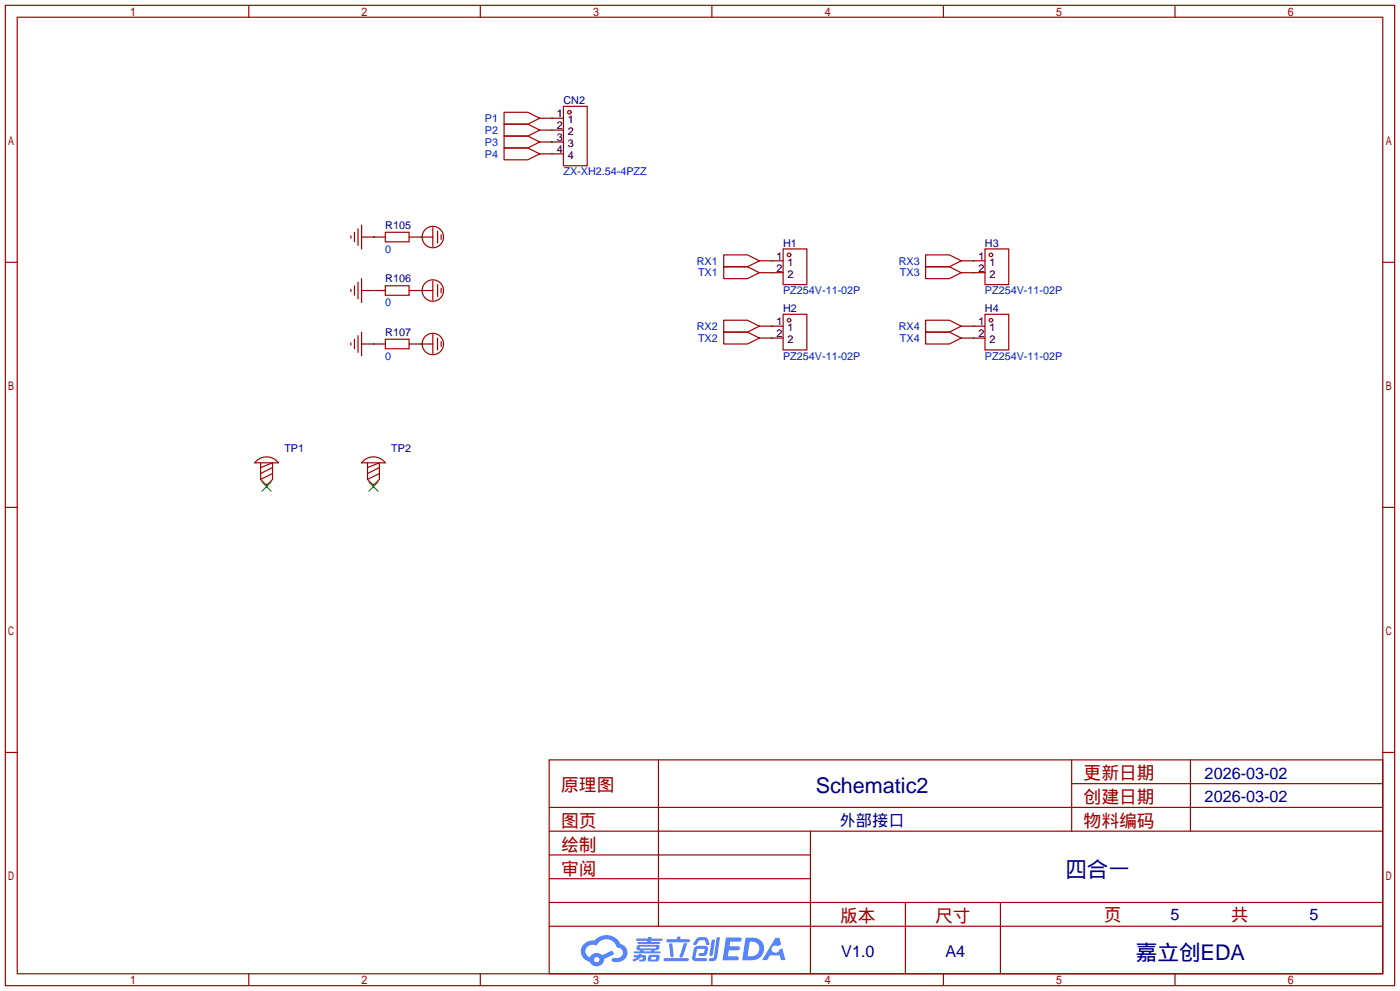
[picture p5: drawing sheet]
<svg xmlns="http://www.w3.org/2000/svg" width="299mm" height="212mm" viewBox="0 0 299 212" stroke-linecap="round" stroke-linejoin="round" font-family="sans-serif">
<g fill="none" stroke="#a10000" stroke-width=".25">
<path d="M1.1 1.1h297.2v209.6h-297.2zM3.7 3.7h292.1v204.5h-292.1zM53.2 1.1v2.6M102.7 1.1v2.6M152.3 1.1v2.6M201.8 1.1v2.6M251.3 1.1v2.6M1.1 56.1h2.6M295.8 56.1h2.5M1.1 108.5h2.6M295.8 108.5h2.5M1.1 160.8h2.6"/>
<path d="M117.5 162.4h178.3v45.8h-178.3zM117.5 177.7h178.3M117.5 172.6h178.3M140.8 162.4v35.6M173.4 177.7v30.5M229.2 162.4v15.3M229.2 167.5h66.6M254.6 162.4v15.3M295.8 160.8h2.5M117.5 182.8h55.9M117.5 198h178.3M117.5 192.9h178.3"/>
<path d="M117.5 187.8h55.9M193.7 192.9v15.3M214 192.9v15.3M53.2 208.2v2.5M102.7 208.2v2.5M152.3 208.2v2.5M201.8 208.2v2.5M251.3 208.2v2.5"/>
</g>
<g fill="#5487ff">
<path d="M155.3 200.4h2.7a.48 .48 0 0 1 .7 .4 .48 .48 0 0 1-.7 .5h-1.8l-.2 1h1.9a.43 .43 0 0 1 .4 .5 .43 .43 0 0 1-.5 .3h-1.9l-.2 1.3h1.7a.45 .45 0 0 1 .6 .2 .45 .45 0 0 1-.2 .6l-3.2 .1z"/>
<path d="M165.9 200.5h.8l.4 1.4-.7 .4a.84 .84 0 0 0-1.2 .2 .84 .84 0 0 0 .3 1.2 .84 .84 0 0 0 1.1-.5l.1-.2 .6-.3 .7 2.5h-.9l-.3-1h-2.1l-.6 1h-1.1z"/>
<path d="M152.2 200.9h.8l-.5 3.2a.36 .36 0 0 1-.4 .3 .36 .36 0 0 1-.3-.4z"/>
<path d="M153.3 200.4h.7l-.6 4.3a1.13 1.13 0 0 1-1.8 .6l.2-.4 .7-.1 .2-.2z"/>
<path d="M149 200.7l.6-.4h1a.77 .77 0 0 1 .9 .6l.3 .9-.2 .2h-.5l-.3-.9-.2-.1h-1l-.7 1-.6-.1v-.1z"/>
<path d="M148.6 202.5l.5-.3h1.7a.81 .81 0 0 1 .7 .5 .81 .81 0 0 1-.2 .8 .81 .81 0 0 1-.9 .9h-.7a.32 .32 0 0 1-.3-.4 .32 .32 0 0 1 .4-.3h.7l.3-.9-1.7 .1-.3 1.9h2.1a.32 .32 0 0 1 .4 .4 .32 .32 0 0 1-.4 .3l-2.3-.1-.5-.3v-.5z"/>
<path d="M142 204.8h5a.33 .33 0 0 1 .3 .4 .33 .33 0 0 1-.3 .3h-4.9l-.2-.2z"/>
<path d="M146.3 201.6h.7l-.6 2a.98 .98 0 0 1-.8 1.1l-.3-.3z"/>
<path d="M143.1 201.7h.7l.3 2.6a.34 .34 0 0 1-.3 .3 .34 .34 0 0 1-.4-.2z"/>
<path d="M142.6 200.8h2.2l.2-.6h.6l-.1 .6h1.8a.32 .32 0 0 1 .3 .3 .32 .32 0 0 1-.4 .3h-4.5l-.1-.1z"/>
<path d="M135.6 204.2h.9l.1-.2 .7-.1-.1 .3h.9a.82 .82 0 0 1-.6 1.3h-.7v-.4h.6l.1-.4a.68 .68 0 0 0-1 .4l-1 .4-.2-.4 1-.4h-.8z"/>
<path d="M136.1 200.6h2.5v-.3h.8l-.1 .3h2.2l.2 .3-.2 .2h-2.3v.3h1.8l.2 .2-.2 .2h-4.5l-.1-.4h2l.1-.3h-2.3l-.1-.2z"/>
<path d="M159.5 200.4l-.7 4.9h1.6a2.5 2.5 0 0 0 3-2.5 2.5 2.5 0 0 0-3.1-2.4zM160.4 201.3a1.61 1.61 0 0 1 2 1.4 1.61 1.61 0 0 1-1.8 1.7h-.7z"/>
<path d="M136.3 202.2a.55 .55 0 0 0-.2 .7 .55 .55 0 0 0 .7 .2l.1 .3h-1.3v.4h5.5l.2-.2-.2-.2h-1.2l.2-.3a.7 .7 0 0 0 .8-.2 .7 .7 0 0 0 0-.9h-4.1zM136.9 202.4h3.3l.2 .1-.2 .2h-3.2zM137.6 203.1h1.7l-.2 .3h-1.4z"/>
<path d="M138.8 204.3a1.05 1.05 0 0 0-.1 1.2 2.91 2.91 0 0 0 2.2-.2 .98 .98 0 0 0 0-1.2h-1.6zM139.4 204.6l.8-.1 .1 .4-.2 .2h-.8z"/>
<path d="M125 201.7a2.23 2.23 0 0 0-.7 2.3 2.23 2.23 0 0 0 1.8 1.6 1.58 1.58 0 0 0 1.8 .9 1.58 1.58 0 0 0 1.3-1.5l2.2-1-.5-.8-2.1 1a1.65 1.65 0 0 0-2.6 .5 1.47 1.47 0 0 1-.8-2.1 1.47 1.47 0 0 1 2.2-.5 2.3 2.3 0 0 1 2.3-1.3 2.3 2.3 0 0 1 2.1 1.7 1.12 1.12 0 0 1 1.2 1.1 1.12 1.12 0 0 1-1.1 1.2h-.7a.45 .45 0 0 0-.6 .3 .45 .45 0 0 0 .5 .6 2.21 2.21 0 0 0 2.2-.6 2.21 2.21 0 0 0 .5-2.3 2.13 2.13 0 0 0-1.3-1 3.3 3.3 0 0 0-5.5-.7l-1.2 .1zM127.1 205.2a.57 .57 0 0 1 1.1 0 .57 .57 0 0 1-1.1 0z"/>
</g>
<g fill="none" stroke="#a10000" stroke-width=".25">
<path d="M107.8 24h5.1l2.5 1.3-2.5 1.2h-5.1zM107.8 26.5h5.1l2.5 1.3-2.5 1.3h-5.1zM107.8 29.1h5.1l2.5 1.3-2.5 1.2h-5.1zM107.8 31.6h5.1l2.5 1.3-2.5 1.3h-5.1zM120.5 22.7h5.1v12.7h-5.1zM75.1 50.4v.5M75.8 49.7v2M76.6 48.9v3.6M77.3 48.1v5.1M77.3 59.6v5M82.4 49.7h5.1v2h-5.1zM92.6 48.6v4.1"/>
<path d="M93.6 49.4v2.5M94.4 50.2v1M154.8 54.5h5.1l2.5 1.3-2.5 1.2h-5.1zM154.8 57h5.1l2.5 1.3-2.5 1.3h-5.1zM167.5 53.2h5.1v7.6h-5.1zM198 54.5h5.1l2.5 1.3-2.5 1.2h-5.1zM198 57h5.1l2.5 1.3-2.5 1.3h-5.1zM210.7 53.2h5.1v7.6h-5.1zM75.1 61.8v.6M75.1 73.3v.5M75.8 61.1v2M75.8 72.5v2"/>
<path d="M76.6 60.3v3.6M76.6 71.8v3.5M77.3 71v5.1M82.4 61.1h5.1v2h-5.1zM82.4 72.5h5.1v2h-5.1zM92.6 60.1v4M92.6 71.5v4.1M93.6 60.8v2.6M93.6 72.3v2.5M94.4 61.6v1M94.4 73v1M154.8 68.5h5.1l2.5 1.2-2.5 1.3h-5.1z"/>
<path d="M154.8 71h5.1l2.5 1.3-2.5 1.2h-5.1zM167.5 67.2h5.1v7.6h-5.1zM198 68.5h5.1l2.5 1.2-2.5 1.3h-5.1zM198 71h5.1l2.5 1.3-2.5 1.2h-5.1zM210.7 67.2h5.1v7.6h-5.1zM54.9 98.5a3.2 3.2 0 0 1 4.7 .4h-5.1zM55.8 98.9v3.6l1.2 1.3 1.3-1.3v-3.6l-2.5 1M58.3 99.9l-2.5 1.3M77.8 98.5a3.2 3.2 0 0 1 4.6 .4h-5.1zM78.6 98.9v3.6l1.3 1.3 1.3-1.3v-3.6l-2.6 1M81.2 99.9l-2.6 1.3M58.3 101.2l-2.5 1.3"/>
<path d="M81.2 101.2l-2.6 1.3"/>
<circle cx="121.8" cy="24" r=".38"/>
<circle cx="92.6" cy="50.7" r="2.29"/>
<circle cx="168.8" cy="54.5" r=".38"/>
<circle cx="212" cy="54.5" r=".38"/>
<circle cx="92.6" cy="62.1" r="2.29"/>
<circle cx="92.6" cy="73.5" r="2.29"/>
<circle cx="168.8" cy="68.5" r=".38"/>
<circle cx="212" cy="68.5" r=".38"/>
</g>
<g fill="none" stroke="#870000" stroke-width=".25">
<path d="M115.4 25.3h5.1M115.4 27.8h5.1M115.4 30.4h5.1M115.4 32.9h5.1M77.3 50.7h5.1M87.5 50.7h5.1M162.4 55.8h5.1M162.4 58.3h5.1M205.6 55.8h5.1M205.6 58.3h5.1M77.3 62.1h5.1M77.3 73.5h5.1"/>
<path d="M87.5 62.1h5.1M87.5 73.5h5.1M162.4 69.7h5.1M162.4 72.3h5.1M205.6 69.7h5.1M205.6 72.3h5.1M57 103.5v.5M79.9 103.5v.5"/>
</g>
<g fill="none" stroke="#008700" stroke-width=".25">
<path d="M118 25.3h.1M118 27.8h.1M118 30.4h.1M118 32.9h.1M79.9 50.7h.1M90 50.7h.1M165 55.8h.1M165 58.3h.1M208.2 55.8h.1M208.2 58.3h.1M79.9 62.1h.1M79.9 73.5h.1"/>
<path d="M90 62.1h.1M90 73.5h.1M165 69.7h.1M165 72.3h.1M208.2 69.7h.1M208.2 72.3h.1"/>
</g>
<path d="M56 103l2 2M58 103l-2 2M78.9 103l2 2M80.9 103l-2 2" fill="none" stroke="#3c3" stroke-width=".25"/>
<g font-size="4.6" fill="#000080">
<text x="174.5" y="169.6">Schematic2</text>
<text x="227.9" y="187.4">四合一</text>
<text x="243" y="205.2">嘉立创EDA</text>
</g>
<g font-size="3.8" fill="#a00000">
<text x="231.8" y="166.6">更新日期</text>
<text x="120" y="169.2">原理图</text>
<text x="231.8" y="171.7">创建日期</text>
<text x="120" y="176.8">图页</text>
<text x="231.8" y="176.8">物料编码</text>
<text x="120" y="181.9">绘制</text>
<text x="120" y="186.9">审阅</text>
<text x="179.7" y="197.1">版本</text>
<text x="200" y="197.1">尺寸</text>
<text x="236.1" y="196.8">页</text>
<text x="263.3" y="196.8">共</text>
</g>
<g font-size="3.5" fill="#000080">
<text x="257.7" y="166.4">2026-03-02</text>
<text x="257.7" y="171.5">2026-03-02</text>
<text x="179.6" y="176.6">外部接口</text>
<text x="250.4" y="196.6">5</text>
<text x="280.1" y="196.6">5</text>
<text x="180" y="204.5">V1.0</text>
<text x="202.2" y="204.5">A4</text>
</g>
<g font-size="2.3" fill="#000080">
<text x="120.5" y="22.3">CN2</text>
<text x="82.4" y="48.9">R105</text>
<text x="167.5" y="52.8">H1</text>
<text x="210.7" y="52.8">H3</text>
<text x="82.4" y="60.4">R106</text>
<text x="82.4" y="71.8">R107</text>
<text x="167.5" y="66.7">H2</text>
<text x="210.7" y="66.7">H4</text>
<text x="60.8" y="96.7">TP1</text>
<text x="83.7" y="96.7">TP2</text>
</g>
<g font-size="2.3" fill="#00f">
<text x="103.7" y="26.1">P1</text>
<text x="103.7" y="28.6">P2</text>
<text x="103.7" y="31.2">P3</text>
<text x="103.7" y="33.7">P4</text>
<text x="120.5" y="37.5">ZX-XH2.54-4PZZ</text>
<text x="82.4" y="54">0</text>
<text x="149.1" y="56.6">RX1</text>
<text x="149.3" y="59.1">TX1</text>
<text x="192.2" y="56.6">RX3</text>
<text x="192.5" y="59.1">TX3</text>
<text x="82.4" y="65.5">0</text>
<text x="167.5" y="62.9">PZ254V-11-02P</text>
<text x="210.7" y="62.9">PZ254V-11-02P</text>
<text x="149.1" y="70.5">RX2</text>
<text x="192.2" y="70.5">RX4</text>
<text x="82.4" y="76.9">0</text>
<text x="149.3" y="73.1">TX2</text>
<text x="167.5" y="76.9">PZ254V-11-02P</text>
<text x="192.5" y="73.1">TX4</text>
<text x="210.7" y="76.9">PZ254V-11-02P</text>
</g>
<g font-size="2.3">
<text x="119.1" y="25">1</text>
<text x="119.1" y="27.6">2</text>
<text x="121.5" y="26.3">1</text>
<text x="121.5" y="28.9">2</text>
<text x="119.1" y="30.1">3</text>
<text x="119.1" y="32.7">4</text>
<text x="121.5" y="31.4">3</text>
<text x="121.5" y="33.9">4</text>
<text x="166.1" y="55.5">1</text>
<text x="166.1" y="58.1">2</text>
<text x="168.5" y="56.8">1</text>
<text x="168.5" y="59.3">2</text>
<text x="209.3" y="55.5">1</text>
<text x="209.3" y="58.1">2</text>
<text x="211.6" y="56.8">1</text>
<text x="211.6" y="59.3">2</text>
<text x="166.1" y="69.5">1</text>
<text x="168.5" y="70.8">1</text>
<text x="209.3" y="69.5">1</text>
<text x="211.6" y="70.8">1</text>
<text x="166.1" y="72">2</text>
<text x="168.5" y="73.3">2</text>
<text x="209.3" y="72">2</text>
<text x="211.6" y="73.3">2</text>
</g>
</svg>
